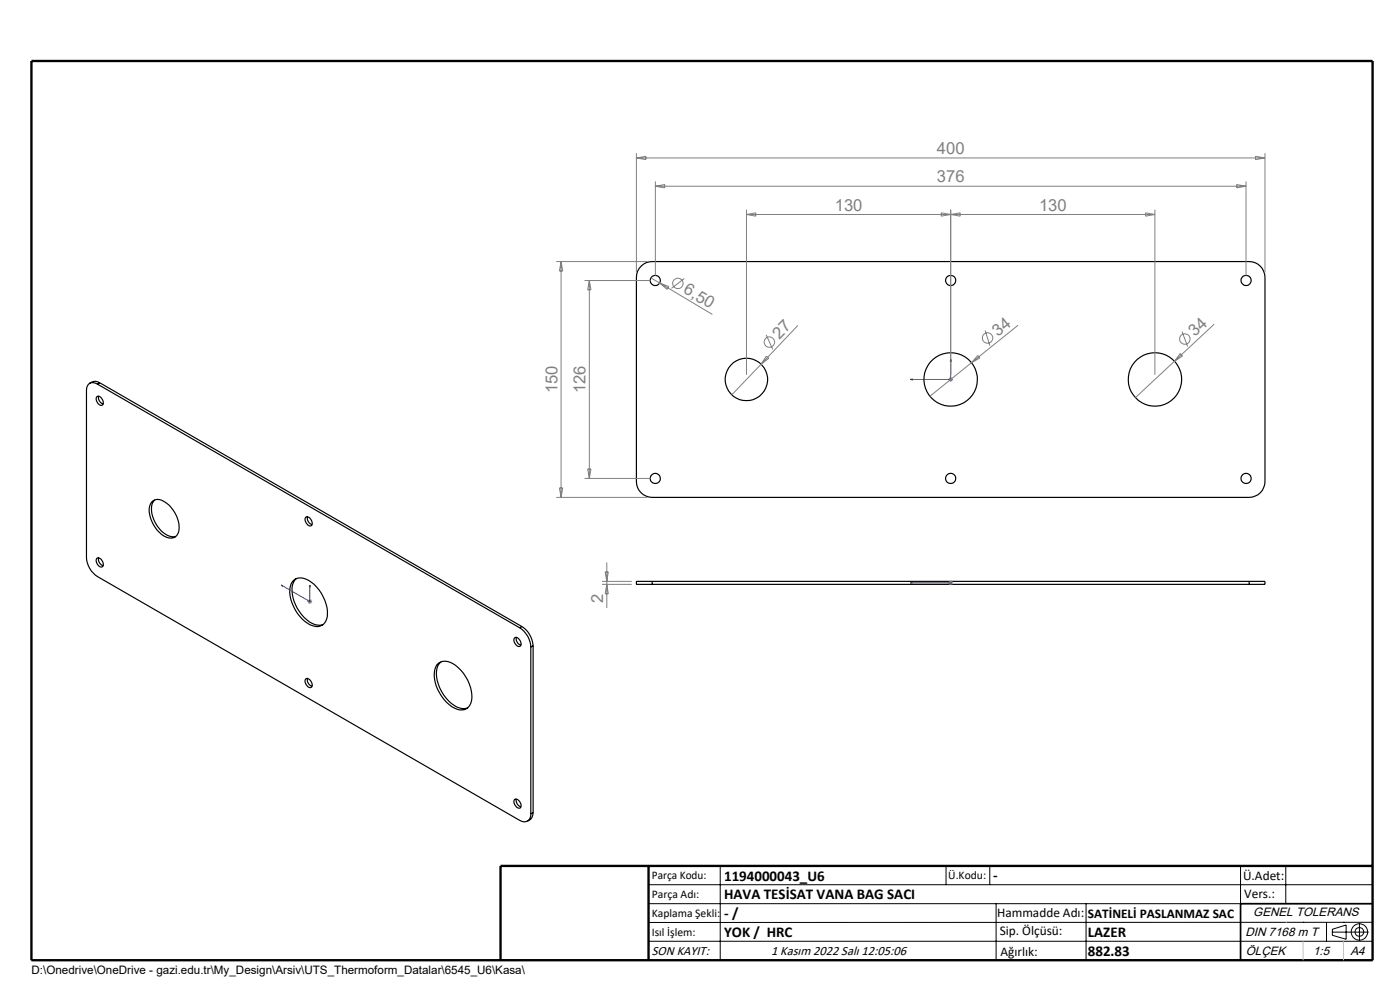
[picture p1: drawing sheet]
<svg xmlns="http://www.w3.org/2000/svg" width="297mm" height="210mm" viewBox="0 0 297 210" stroke-linecap="round" stroke-linejoin="round" font-family="sans-serif">
<g fill="none" stroke="#000" stroke-width=".25">
<path d="M136 56.5a3.1 3.1 0 0 1 2.4-1h126.6a3.4 3.4 0 0 1 3.4 3.3v43.4a3.4 3.4 0 0 1-3.4 3.3h-126.6a3.4 3.4 0 0 1-3.4-3.3v-43.4a3.3 3.3 0 0 1 1-2.3zM20.5 84.2a.91 .91 0 0 1 1.3 .7 .64 .64 0 0 1-.1 1 .64 .64 0 0 1-.9-.3l-.2-.3a1 1 0 0 1-.1-1.1zM20.7 81.5a1.41 1.41 0 0 0-1.7-.2 1.41 1.41 0 0 0-.7 1.5v35.4a5.2 5.2 0 0 0 2.4 4.1l89.5 51.7a1.45 1.45 0 0 0 1.7 .2 1.45 1.45 0 0 0 .7-1.6M20.7 81.5l89.5 51.7M20.9 84a1.48 1.48 0 0 0 1 1.7M21.2 81.2a1.75 1.75 0 0 0-2.2 .1M21.2 81.2l-.5 .3M21.2 81.2l89.5 51.7M20.5 118.5a.91 .91 0 0 1 1.3 .7 .64 .64 0 0 1-.1 1 .64 .64 0 0 1-.9-.3l-.2-.3a1 1 0 0 1-.1-1.1zM20.9 118.3a1.48 1.48 0 0 0 1 1.7M32.2 106.5a1.93 1.93 0 0 1 2.6-.1 6.3 6.3 0 0 1 2.9 6.8 1.86 1.86 0 0 1-2.9 .5 6.7 6.7 0 0 1-3.1-6.3zM32.8 106a3.7 3.7 0 0 0-.2 4.2 5.3 5.3 0 0 0 4.2 3.7l.5-.1"/>
<path d="M64.8 109.7a.91 .91 0 0 1 1.3 .8 .69 .69 0 0 1-.3 1.1 1.38 1.38 0 0 1-1-1.9zM65.2 109.6a1.48 1.48 0 0 0 1 1.7M62.1 123.4a2.76 2.76 0 0 1 3.9 .1 8.1 8.1 0 0 1 3.3 7.9 2.28 2.28 0 0 1-3.5 1.1 8.4 8.4 0 0 1-4.2-8.2zM62.9 122.7a3.2 3.2 0 0 0-.9 3.3 8.6 8.6 0 0 0 4.8 6.5l1.1 .1 .6-.1M109.1 135.3l.2-.1a1.29 1.29 0 0 1 1 1.9 1.26 1.26 0 0 1-1.2-1.8zM109.5 135.2a1.48 1.48 0 0 0 1 1.7M110.2 133.2a5.1 5.1 0 0 1 2.4 4.1M110.7 132.9a5.3 5.3 0 0 1 2.4 4.1M110.7 132.9l-.5 .3M112.6 137.3v35.3M113.1 137l-.5 .3M113.1 137v35.4"/>
<path d="M138.4 123.3h-3.4v.7h3.4M138.4 123.3v.7M138.4 124h126.6M138.4 123.3h126.6M265 123.3h3.4v.7h-3.4M265 123.3v.7M64.8 144l.2-.1a1.29 1.29 0 0 1 1 1.9 1.26 1.26 0 0 1-1.2-1.8zM65.2 143.9a1.48 1.48 0 0 0 1 1.7M92.7 141a2.8 2.8 0 0 1 4 .2 8.6 8.6 0 0 1 3.3 7.3 2.27 2.27 0 0 1-3.6 1.7 8.4 8.4 0 0 1-4.1-8.2zM93.5 140.4a3.8 3.8 0 0 0-.7 4.1 8.3 8.3 0 0 0 4.7 5.7l.5 .1 1.2-.1M109.1 169.6a1.2 1.2 0 0 1 1.4 1.6 .78 .78 0 0 1-1.3-.5 1 1 0 0 1-.1-1.1zM109.5 169.5a1.47 1.47 0 0 0 1 1.7"/>
<path d="M113.1 172.4a1.83 1.83 0 0 1-1.2 1.8M113.1 172.4l-.5 .2M106.2 203.7h185"/>
<circle cx="139" cy="59.5" r="1.08"/>
<circle cx="201.7" cy="59.5" r="1.07"/>
<circle cx="264.3" cy="59.5" r="1.08"/>
<circle cx="158.4" cy="80.5" r="4.5"/>
<circle cx="201.7" cy="80.5" r="5.7"/>
<circle cx="245" cy="80.5" r="5.7"/>
<circle cx="139" cy="101.5" r="1.09"/>
<circle cx="201.7" cy="101.5" r="1.09"/>
<circle cx="264.3" cy="101.5" r="1.09"/>
</g>
<g fill="none" stroke="#808080" stroke-width=".21">
<path d="M135 32.5v25.3M135 33.5h133.4M135 33.5l2-.3v.7zM139 38.5v20M139 39.5h125.3M139 39.5l2-.4v.8zM262.4 39.1l1.9 .4-1.9 .4zM264.3 38.5v20M266.3 33.2l2.1 .3-2.1 .4zM268.4 32.5v25.3M118 55.5h19.3M119 55.5v50"/>
<path d="M119 55.5l.4 2h-.7zM124 59.5h14M125 59.5v42M125 59.5l.4 2h-.7zM138.1 58.9l1.8 1.1M145.2 59.1l-2.7 2.1M158.4 45.5h86.6M158.4 44.5v35M158.4 45.5l1.9-.4v.8zM199.7 45.1l4 .8v-.8l-4 .8zM201.7 44.5v35M243 45.1l2 .4-2 .4z"/>
<path d="M245 44.5v35M139.9 60l11.2 6.7M139.9 60l2 .8-.4 .6zM161.5 77.2l-6.2 6.5M162.5 71l1.4 3.1M162.6 75.6l.5 .4-1.6 1.2zM169.3 69l-7.8 8.2M206.1 76.9l-8.8 7.2M207.4 75.4l.5 .5-1.8 1zM209 70.1l1 3.2M216 69l-9.9 7.9M250.4 75l.5 .5-1.7 1.1z"/>
<path d="M250.8 70.3l1.2 3.2M257.6 68.7l-16.7 15.6M124.7 99.5h.7l-.4 2zM201.2 80.5h1M201.3 80.1l.7 .7M201.7 80v1M202 80.1l-.7 .7M118 105.5h19.3M118.7 103.5h.7l-.4 2zM124 101.5h14M128.7 119.3v9.7M65.2 127.6h1"/>
<path d="M65.4 127.2l.7 .7M65.7 127.1v1M66.1 127.2l-.7 .7M127.7 123.3h6.3M127.7 124h6.3M128.4 121.3h.6l-.3 2zM128.7 124l.3 2h-.6zM201.2 123.6h1M201.3 123.3l.7 .7M201.7 123.1v1M202 123.3l-.7 .7"/>
<circle cx="143.8" cy="60.1" r="1.1"/>
<circle cx="163.2" cy="72.6" r="1.11"/>
<circle cx="209.5" cy="71.7" r="1.11"/>
<circle cx="251.3" cy="71.9" r="1.12"/>
</g>
<g fill="none" stroke="#000" stroke-width=".21">
<path d="M137.6 187.7h153.6M137.6 191.7h153.6M137.6 199.7h153.6M152.8 183.7v20M200.7 183.7v4M210 183.7v4M211.3 191.7v12M230.4 191.7v12M263.2 183.7v20M272.8 183.7v8M276.4 195.6h.1M281.4 195.6v4.1"/>
<path d="M282.6 197.7h7.8M282.6 197.1l3-.9v3l-3-.8zM285 195.6h.1M288.4 195.8v3.8M291.2 195.6l-153.6 .1"/>
<circle cx="288.4" cy="197.7" r="1.74"/>
<circle cx="288.4" cy="197.7" r=".93"/>
</g>
<path d="M201.7 76.2l.1 .4h-.2zM201.7 76.2v4.3h-8.6M193.1 80.5l.4-.1v.2zM59.7 124.1l.2 .1v.1zM59.7 124.1l6 3.5v-3.5M65.7 124.1l.1 .4-.2-.1zM193.1 123.6h.4h-.4M193.1 123.6h8.6M201.6 123.6h.2zM201.7 123.6h.1" fill="none" stroke="#00f" stroke-width=".21"/>
<path d="M291.2 191.7h-28v12" fill="none" stroke="#000" stroke-width=".35"/>
<path d="M6.7 12.9h284.5v190.8h-284.5zM137.6 183.7v20M291.2 183.7h-185v20" fill="none" stroke="#000" stroke-width=".5"/>
<path d="M272.8 195.6h.1M276.4 199.7v4M285 199.7v4" fill="none" stroke="#c0c0c0" stroke-width=".21"/>
<g fill="#00f">
<path d="M201.7 76.2l.1 .4h-.2zM193.1 80.5l.4-.1v.2z"/>
<path d="M65.7 124.1l.1 .4-.2-.1zM59.7 124.1l.2 .1v.1z"/>
<path d="M201.6 123.6h.2zM193.1 123.6h.4z"/>
</g>
<g font-size="3.5" fill="#808080">
<text x="198.8" y="32.7">400</text>
<text x="198.8" y="38.7">376</text>
<text x="177.1" y="44.7">130</text>
<text x="220.4" y="44.7">130</text>
<text x="144.8" y="62" transform="rotate(31 144.8 62)">6,50</text>
<text x="211.7" y="71.5" transform="rotate(-39 211.7 71.5)">34</text>
<text x="253.5" y="71.5" transform="rotate(-43 253.5 71.5)">34</text>
<text x="165.3" y="72" transform="rotate(-46 165.3 72)">27</text>
<text x="118.2" y="83.4" transform="rotate(-90 118.2 83.4)">150</text>
<text x="124.2" y="83.4" transform="rotate(-90 124.2 83.4)">126</text>
<text x="127.9" y="128" transform="rotate(-90 127.9 128)">2</text>
</g>
<g font-size="3.2">
<text x="153.6" y="186.8">1194000043_U6</text>
<text x="153.6" y="190.8">HAVA TESİSAT VANA BAG SACI</text>
<text x="210.7" y="186.6">-</text>
<text x="153.6" y="194.8">- /</text>
<text x="153.6" y="198.8">YOK / HRC</text>
<text x="230.8" y="198.7">LAZER</text>
<text x="230.8" y="202.8">882.83</text>
</g>
<g font-size="2.8">
<text x="263.7" y="186.7">Ü.Adet:</text>
<text x="263.9" y="190.5">Vers.:</text>
<text x="211.5" y="194.5">Hammadde Adı:</text>
<text x="230.8" y="194.7">SATİNELİ PASLANMAZ SAC</text>
<text x="138.3" y="202.6">SON KAYIT:</text>
<text x="163.6" y="202.6">1 Kasım 2022 Salı 12:05:06</text>
<text x="212.1" y="198.4">Sip. Ölçüsü:</text>
<text x="212.2" y="202.7">Ağırlık:</text>
</g>
<g font-size="2.6">
<text x="265.9" y="194.4">GENEL TOLERANS</text>
<text x="264.2" y="198.5">DIN 7168 m T</text>
<text x="264.3" y="202.6">ÖLÇEK</text>
<text x="278.5" y="202.6">1:5</text>
<text x="286.5" y="202.6">A4</text>
</g>
<g font-size="2.5">
<text x="138.3" y="186.4">Parça Kodu:</text>
<text x="138.3" y="190.5">Parça Adı:</text>
<text x="201.2" y="186.5">Ü.Kodu:</text>
<text x="138.3" y="194.5">Kaplama Şekli:</text>
<text x="138.3" y="198.6">Isıl İşlem:</text>
<text x="6.7" y="206.7">D:\Onedrive\OneDrive - gazi.edu.tr\My_Design\Arsiv\UTS_Thermoform_Datalar\6545_U6\Kasa\</text>
</g>
</svg>
